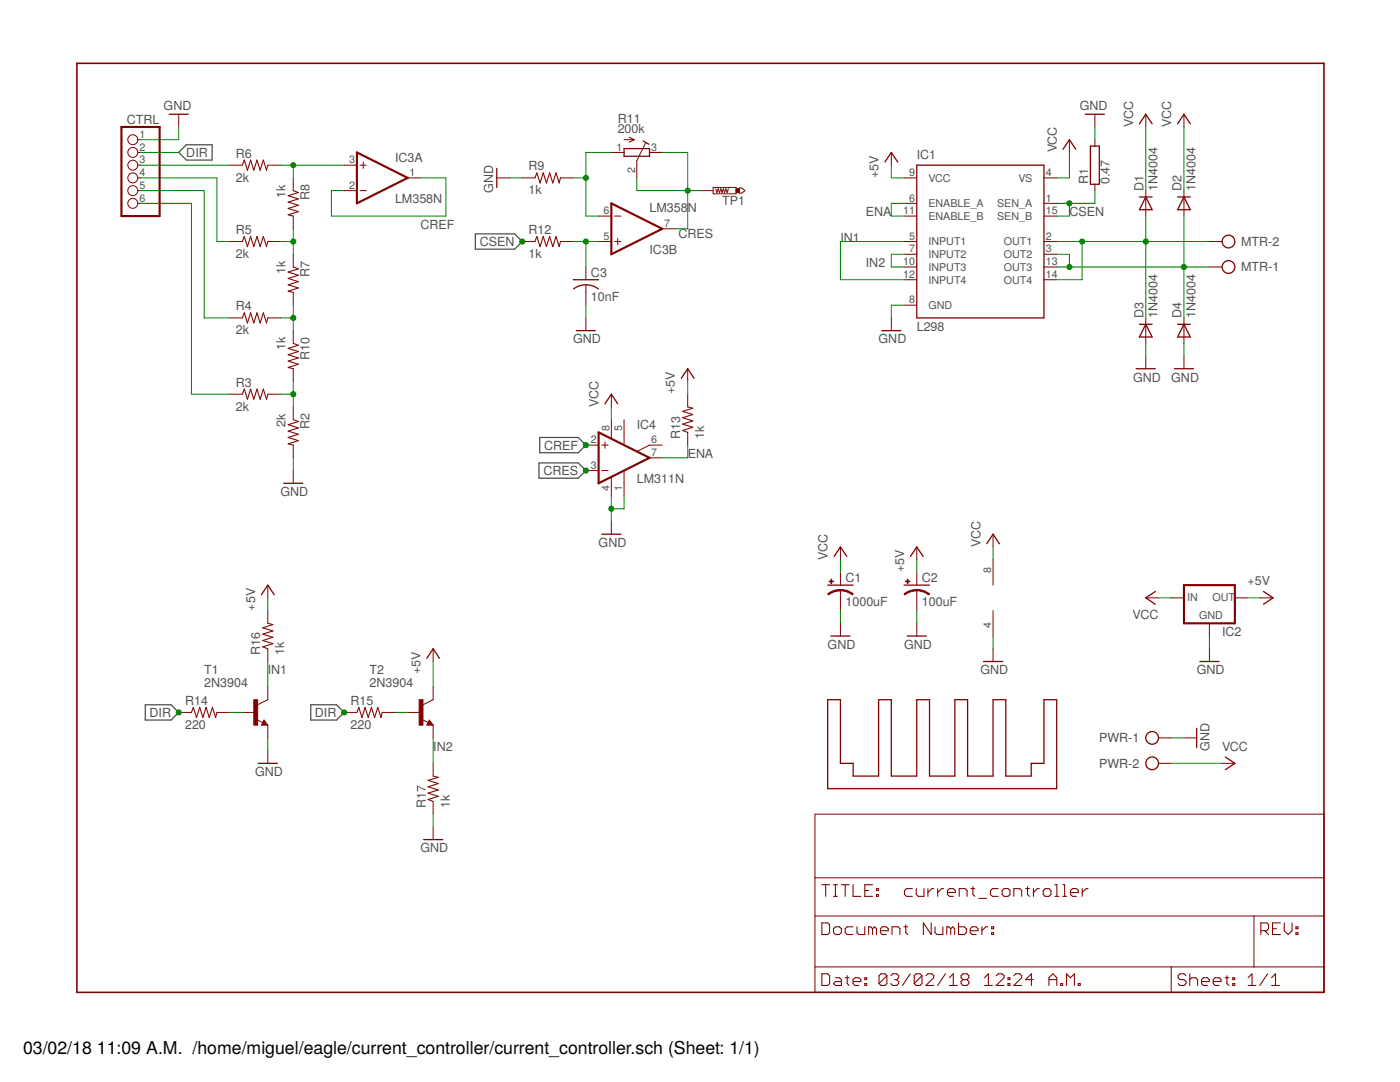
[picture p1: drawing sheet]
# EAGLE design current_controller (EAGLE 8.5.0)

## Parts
C1  1000uF  CPOL-USE5-13  [E5-13]
C2  100uF  CPOL-USE5-8.5  [E5-8,5]
C3  10nF  C-US050-024X044  [C050-024X044]
CTRL  PINHD-1X6  [1X06]
D1  1N4004  [DO41-10]
D2  1N4004  [DO41-10]
D3  1N4004  [DO41-10]
D4  1N4004  [DO41-10]
IC1  L298  [MULTIWATT-15]
IC2  78XXS  [78XXS]
IC3  LM358N  [DIL08]
IC4  LM311N  [DIL08]
MTR  AK500/2  [AK500/2]
PWR  AK500/2  [AK500/2]
R1  0.47  RCA4080  [CA4080]
R2  2k  R-US_0204/7  [0204/7]
R3  2k  R-US_0204/7  [0204/7]
R4  2k  R-US_0204/7  [0204/7]
R5  2k  R-US_0204/7  [0204/7]
R6  2k  R-US_0204/7  [0204/7]
R7  1k  R-US_0204/7  [0204/7]
R8  1k  R-US_0204/7  [0204/7]
R9  1k  R-US_0204/7  [0204/7]
R10  1k  R-US_0204/7  [0204/7]
R11  200k  R-TRIMM64W  [RTRIM64W]
R12  1k  R-US_0204/7  [0204/7]
R13  1k  R-US_0204/7  [0204/7]
R14  220  R-US_0204/7  [0204/7]
R15  220  R-US_0204/7  [0204/7]
R16  1k  R-US_0204/7  [0204/7]
R17  1k  R-US_0204/7  [0204/7]
T1  2N3904  [TO92]
T2  2N3904  [TO92]
TP1  PTR1PAD1-13Y  [P1-13Y]
U$1  MULTI15_HEATSINK  [MULTI15_HEATSINK]

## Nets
+5V: C2.+ IC1.9(VCC) IC2.OUT R13.2 R16.2 T2.1(C)
CREF: IC3.1(A:OUT) IC3.2(A:-IN) IC4.2(+IN)
CRES: IC3.7(B:OUT) IC4.3(-IN) R11.2(S) R11.3(E) TP1.TP
CSEN: IC1.1(SEN_A) IC1.15(SEN_B) R1.1 R12.1
DIR: CTRL.2 R14.1 R15.1
ENA: IC1.6(ENABLE_A) IC1.11(ENABLE_B) IC4.7(OUT) R13.1
GND: C1.- C2.- C3.2 CTRL.1 D3.A D4.A IC1.8(GND) IC2.GND IC3.4(P:V-) IC4.1(GND) IC4.4(V-) PWR.1 R1.2 R2.2 R9.1 R17.1 T1.3(E)
IN1: IC1.5(INPUT1) IC1.12(INPUT4) R16.1 T1.1(C)
IN2: IC1.7(INPUT2) IC1.10(INPUT3) R17.2 T2.3(E)
N$1: D1.A D3.C IC1.2(OUT1) IC1.14(OUT4) MTR.2
N$2: D2.A D4.C IC1.3(OUT2) IC1.13(OUT3) MTR.1
N$3: R15.2 T2.2(B)
N$4: CTRL.3 R6.1
N$5: CTRL.4 R5.1
N$6: CTRL.5 R4.1
N$7: CTRL.6 R3.1
N$8: IC3.3(A:+IN) R6.2 R8.1
N$9: R5.2 R7.1 R8.2
N$10: R4.2 R7.2 R10.1
N$11: R2.1 R3.2 R10.2
N$12: IC3.6(B:-IN) R9.2 R11.1(A)
N$13: R14.2 T1.2(B)
N$16: C3.1 IC3.5(B:+IN) R12.2
VCC: C1.+ D1.C D2.C IC1.4(VS) IC2.IN IC3.8(P:V+) IC4.8(V+) PWR.2
Unconnected: IC4.5(ON) IC4.6(ON/STR)
